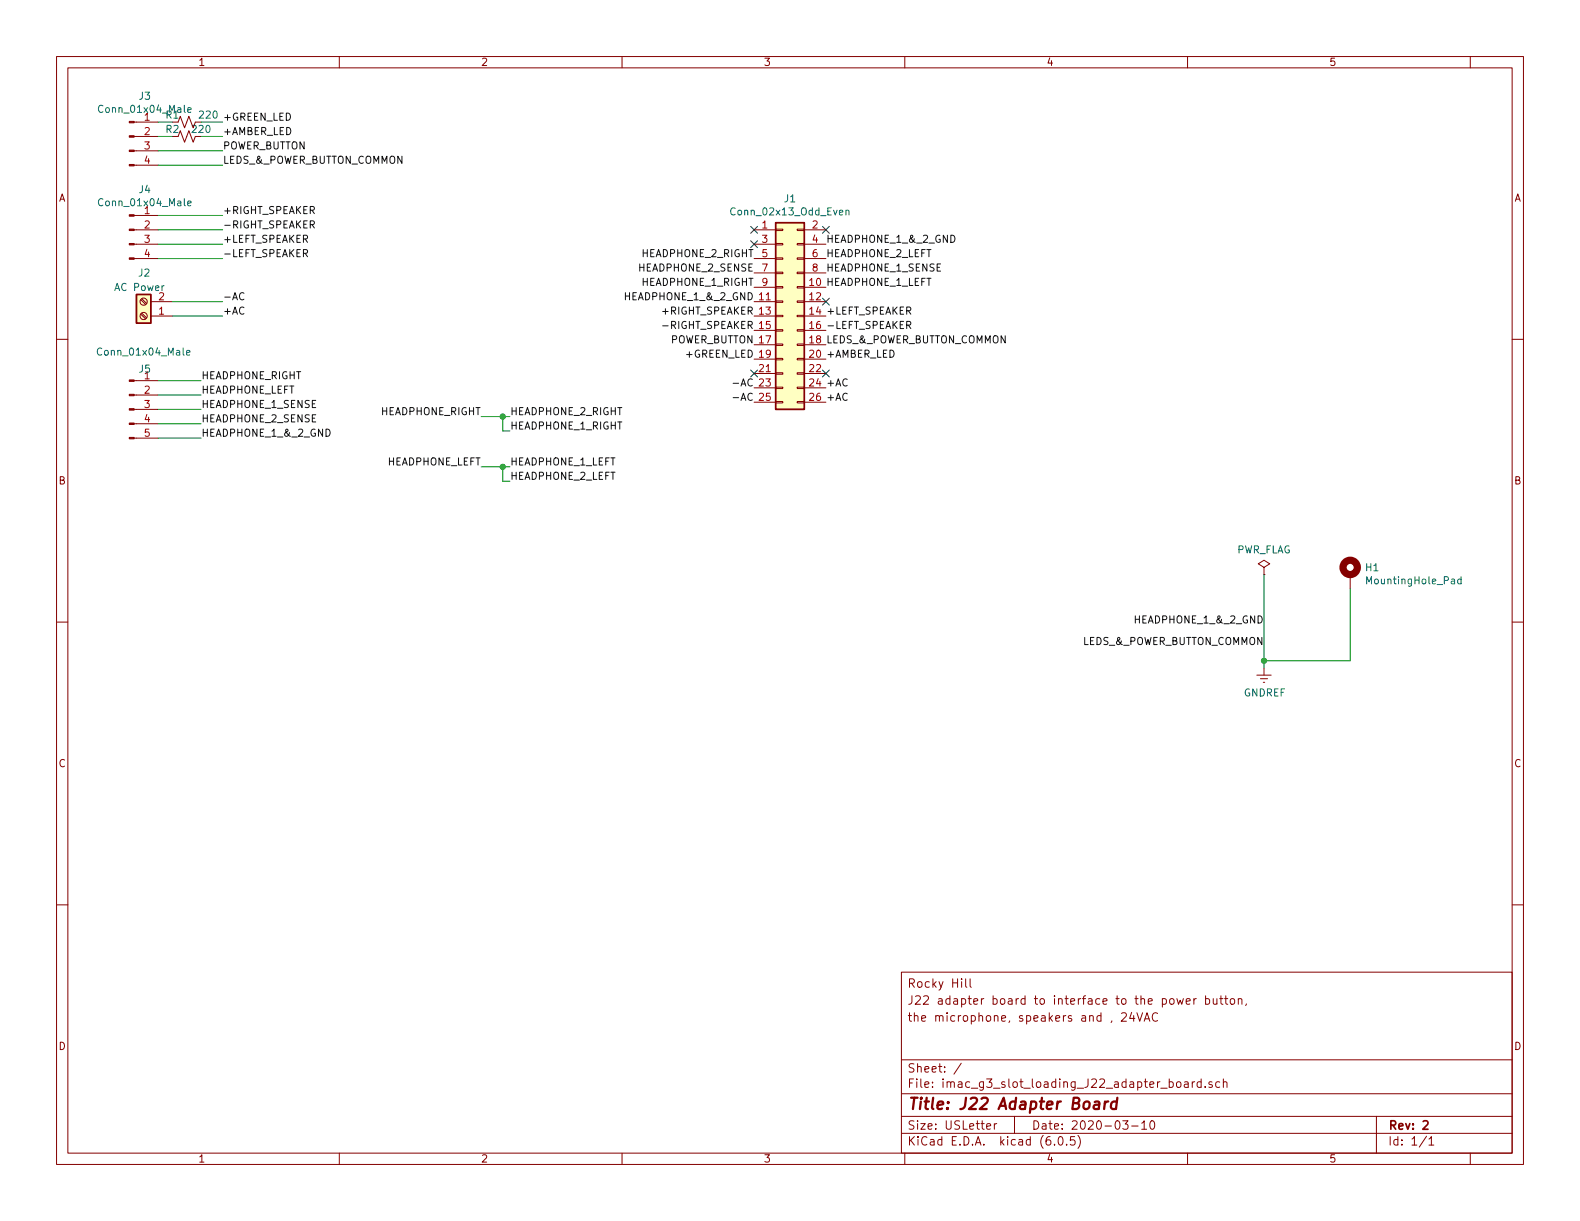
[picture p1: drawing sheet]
<svg xmlns="http://www.w3.org/2000/svg" width="279mm" height="216mm" viewBox="0 0 279 216" stroke-linecap="round" stroke-linejoin="round" font-family="sans-serif">
<g fill="none" stroke="#840000" stroke-width=".18">
<path d="M10 10h259.4v195.9h-259.4zM12 12h255.4v191.9h-255.4zM60 10v2M110 10v2M160 10v2M210 10v2M260 10v2M23.7 38.1h4.2M23.7 24.1h4.2M23.7 21.6h4.2M23.7 29.2h4.2M23.7 26.7h4.2"/>
<path d="M30.5 24.1h1l.4-1 .7 2 .8-2 .8 2 .3-1M30.5 21.6h1l.4-1 .7 2 .8-2 .8 2 .3-1h1.1M10 60h2M23.7 40.6h4.2M23.7 43.2h4.2M23.7 45.7h4.2M24.9 53l.9 .8M24.9 55.5l.9 .9M25.1 52.8l.8 .9M25.1 55.4l.8 .8M26.7 53.3h3.8M26.7 55.9h3.8"/>
<path d="M133.3 40.6h3.9M133.3 50.8h3.9M133.3 53.3h3.9M133.3 55.9h3.9M133.3 58.4h3.9M133.3 43.2h3.9M133.3 45.7h3.9M133.3 48.3h3.9M137.2 58.3h1.2v.2h-1.2zM137.2 55.8h1.2v.2h-1.2zM137.2 53.2h1.2v.3h-1.2zM137.2 50.7h1.2v.2h-1.2z"/>
<path d="M137.2 48.1h1.2v.3h-1.2zM137.2 45.6h1.2v.2h-1.2zM137.2 43.1h1.2v.2h-1.2zM137.2 40.5h1.2v.3h-1.2zM141 58.3h1.2v.2h-1.2zM141 55.8h1.2v.2h-1.2zM141 53.2h1.2v.3h-1.2zM141 50.7h1.2v.2h-1.2zM141 48.1h1.2v.3h-1.2zM141 45.6h1.2v.2h-1.2zM141 43.1h1.2v.2h-1.2zM141 40.5h1.2v.3h-1.2z"/>
<path d="M142.2 40.6h3.8M142.2 50.8h3.8M142.2 53.3h3.8M142.2 55.9h3.8M142.2 58.4h3.8M142.2 43.2h3.8M142.2 45.7h3.8M142.2 48.3h3.8M267.4 60h2M23.7 77.5h4.2M23.7 74.9h4.2M23.7 72.4h4.2"/>
<path d="M23.7 69.9h4.2M23.7 67.3h4.2M133.3 61h3.9M133.3 63.5h3.9M133.3 66h3.9M133.3 68.6h3.9M133.3 71.1h3.9M137.2 71h1.2v.2h-1.2zM137.2 68.5h1.2v.2h-1.2zM137.2 65.9h1.2v.3h-1.2zM137.2 63.4h1.2v.2h-1.2zM137.2 60.8h1.2v.3h-1.2z"/>
<path d="M141 71h1.2v.2h-1.2zM141 68.5h1.2v.2h-1.2zM141 65.9h1.2v.3h-1.2zM141 63.4h1.2v.2h-1.2zM141 60.8h1.2v.3h-1.2zM142.2 61h3.8M142.2 63.5h3.8M142.2 66h3.8M142.2 68.6h3.8M142.2 71.1h3.8M10 110h2M222.2 119.4h2.6"/>
<path d="M223.5 100.3l1-.6-1-.6-1 .6 1 .6v1.3M223.5 101.6h.1M223.5 118.1v1.3M238.8 101.6v2.5M267.4 110h2M222.9 120h1.3M223.4 120.7h.2M10 160h2M267.4 160h2M159.4 171.9h108v32h-108zM170.8 173.1v1.3l.2 .2M171.5 173.1v1.3l.3 .2"/>
<path d="M198.3 179.2l.6-.1 .2 .1 .1 .3-.9 1.1h.9M200.1 179l-.3 1.1h.9M200.5 179.6v1M201 179.1l.5 1.5 .5-1.5M204.7 179.2a.6 .6 0 0 0-.8 0 .6 .6 0 0 0-.1 .7 .56 .56 0 0 0 .3 .6 .56 .56 0 0 0 .6-.1M208.1 176.6l.3 1 .3-.7 .3 .7 .3-1M209.8 177.1l.7-.2-.1-.3h-.4l-.2 .2v.7h.6M211.1 176.6v1M211.5 176.6h-.2l-.2 .3M213.2 176.6h.4l.3 .3v.4l-.1 .2h-.6M213.2 176.1v1.5M214.5 176.6l.1 .9 .4 .1 .2-.2"/>
<path d="M215.2 176.6v1M215.7 176.6h.6M215.9 176.1v1.3l.4 .2M216.5 176.6h.6M216.8 176.1v1.3l.3 .2M217.7 176.6h.3l.3 .3v.4l-.3 .3-.3-.1-.2-.2v-.4zM219 176.7l.2-.1h.3l.1 1M219 176.6v1M220.4 177.5l-.1 .3M159.4 197.4h108M159.4 193.4h108M159.4 187.4h108"/>
<path d="M170 188l-1.3 1.9M174.5 199.2l.7-.2-.1-.3h-.4l-.2 .2v.7h.6M175.8 198.7v1M176.3 198.7h-.3l-.2 .3M179.4 197.4v3M198.5 198.2h1l-.5 .5 .4 .2v.6l-.2 .2h-.4l-.3-.2M200.1 199.1h1.2M201.9 198.6l.4-.4v1.5M201.9 199.7h.9M202.3 180.6l.5-1.5 .5 1.5M202.5 180.2h.7M203.5 198.3l.2-.1a.81 .81 0 0 1 .6 .6 .81 .81 0 0 1-.3 .8l-.2 .1a.81 .81 0 0 1-.3-1.4z"/>
<path d="M209.5 191.4h.5l.1 .9M210.1 191.6l-.5 .1a.29 .29 0 0 0-.2 .3 .29 .29 0 0 0 .2 .3l.5-.1M210.8 191.3v1M211.3 191.3l-.3 .1-.2 .2M212.4 191.4l-.4-.1-.3 .3v.4l.1 .2h.6M212.4 190.8v1.5M213.1 192.1v.2M214.3 191.4l-.3-.1-.2 .2v.2l.5 .2v.3h-.5M215.7 191.4l-.4-.1-.3 .3v.4l.1 .2h.6M216.3 191.4l.2-.1 .4 .1 .1 .9M216.3 190.8v1.5M243.4 197.4v6.5"/>
<path d="M60 203.9v2M110 203.9v2M159.4 200.4h108M160 203.9v2M186.5 202.3v.2M187.3 201h.2a.81 .81 0 0 1 .6 .6 .81 .81 0 0 1-.3 .8l-.2 .1a.81 .81 0 0 1-.6-.6 .81 .81 0 0 1 .3-.9zM188.6 202.3v.2M190 201h-.7v.7l.2-.2 .5 .1 .1 .2-.1 .5-.2 .2-.5-.2M190.6 200.8a1.72 1.72 0 0 1 0 2.2M210 203.9v2M252.3 200.9l-1.3 1.9M252.7 201.4l.4-.4v1.5"/>
<path d="M252.7 202.5h.8M260 203.9v2"/>
<circle cx="25.4" cy="53.3" r=".63"/>
<circle cx="25.4" cy="55.9" r=".63"/>
</g>
<path d="M251.7 198.3l.5-.1 .3 .1v.3l-.9 1.1h.9" fill="none" stroke="#840000" stroke-width=".3"/>
<path d="M193.6 194.9l.2-.1 .6 .1-.1 1.2M194.4 195.2l-.7 .1a.4 .4 0 0 0-.3 .4 .4 .4 0 0 0 .2 .4l.7-.1M195.4 194.8l-.2 1.3M196 194.8l-.4 .1-.2 .3M197.5 194.9a.66 .66 0 0 0-1 .3l-.1 .5 .2 .3 .2 .1 .6-.1M197.6 194.1l-.3 2" fill="none" stroke="#840000" stroke-width=".4"/>
<circle cx="238.8" cy="100.3" r="1.27" fill="none" stroke="#840000" stroke-width="1.3"/>
<path d="M33.2 19.5l.6-.2-.1-.2-.3-.1-.2 .2 .1 .6h.4M33.2 36l.6-.2-.1-.2-.3-.1-.2 .2 .1 .6h.4M149.6 37.3l.2-.1h.3v.8M149.6 37.2v.8M33 62.4l.6-.1-.1-.3h-.3l-.2 .1 .1 .6h.4M258.4 102.5l-.4-.1-.2 .2 .1 .6h.5M258.4 102v1.2" fill="none" stroke="#006464" stroke-width=".18"/>
<g fill="#ffffc2" stroke="#ffffc2" stroke-width=".18">
<path d="M137.2 39.4h5v33h-5z"/>
<path d="M24.1 52.1h2.6v5.1h-2.6z"/>
</g>
<path d="M137.2 39.4h5v33h-5zM24.1 52.1h2.6v5.1h-2.6z" fill="none" stroke="#840000" stroke-width=".25"/>
<g fill="#840000" stroke="#840000" stroke-width=".18">
<path d="M22.9 45.6h.8v.2h-.8z"/>
<path d="M22.9 43.1h.8v.2h-.8z"/>
<path d="M22.9 40.5h.8v.3h-.8z"/>
<path d="M22.9 38h.8v.2h-.8z"/>
<path d="M22.9 77.3h.8v.3h-.8z"/>
<path d="M22.9 74.8h.8v.3h-.8z"/>
<path d="M22.9 72.3h.8v.2h-.8z"/>
<path d="M22.9 69.7h.8v.3h-.8z"/>
<path d="M22.9 67.2h.8v.2h-.8z"/>
<path d="M22.9 29.1h.8v.2h-.8z"/>
<path d="M22.9 26.5h.8v.3h-.8z"/>
<path d="M22.9 24h.8v.3h-.8z"/>
<path d="M22.9 21.5h.8v.2h-.8z"/>
</g>
<path d="M54.9 39.7h.6l.1-.2-.1-.3-.6-.2v1.3M55.2 39.7l.4 .6M43.1 51.9a.6 .6 0 0 0-.8 .4 .6 .6 0 0 0 .6 .7l.2-.1M53.7 44.8l.6-.1 .1-.1-.1-.3-.6-.2v1.3M54 44.8l.4 .6M160.3 57.5l.6-.1 .2-.1-.1-.3-.7-.2v1.3M160.6 57.5l.5 .6M168.1 41.6a.64 .64 0 0 1 .8 .6 .64 .64 0 0 1-.8 .7zM57.6 75.9a.64 .64 0 0 1 .8 .6 .64 .64 0 0 1-.8 .6zM129.6 70.3h1M129.6 67.8h1" fill="none" stroke="#0f0f0f" stroke-width=".18"/>
<g fill="none" stroke="#009600" stroke-width=".18">
<path d="M27.9 26.7h11.5M27.9 21.6h2.6M27.9 24.1h2.6M27.9 38.1h11.5M27.9 29.2h11.5M35.6 21.6h3.8M35.6 24.1h3.8M27.9 43.2h11.5M27.9 45.7h11.5M27.9 40.6h11.5M30.5 53.3h8.9M30.5 55.9h8.9"/>
<path d="M27.9 67.3h7.7M27.9 69.9h7.7M27.9 72.4h7.7M27.9 77.5h7.7M27.9 74.9h7.7M85.1 73.7h5.1M88.9 73.7v2.5h1.3M85.1 82.6h5.1M88.9 82.6v2.5h1.3M223.5 101.6v16.5M238.8 104.1v12.7h-15.3"/>
</g>
<path d="M132.7 40l1.3 1.2M132.7 42.6l1.3 1.2M134 40l-1.3 1.2M134 42.6l-1.3 1.2M145.4 52.7l1.3 1.2M145.4 40l1.3 1.2M146.7 52.7l-1.3 1.2M146.7 40l-1.3 1.2M132.7 65.4l1.3 1.2M134 65.4l-1.3 1.2M145.4 65.4l1.3 1.2M146.7 65.4l-1.3 1.2" fill="none" stroke="#000084" stroke-width=".18"/>
<g fill="#009600" stroke="#009600" stroke-width=".18">
<circle cx="88.9" cy="73.7" r=".46"/>
<circle cx="88.9" cy="82.6" r=".46"/>
<circle cx="223.5" cy="116.8" r=".46"/>
</g>
<text font-size="2.8" fill="#840000" x="160.4" y="196.2">Title: J22 Adapter Board</text>
<g font-size="2.1" fill="#840000">
<text x="160.4" y="177.6">J22 adapter board to interface to the power button,</text>
<text x="160.4" y="174.6">Rocky Hill</text>
<text x="160.4" y="180.6">the microphone, speakers and , 24VAC</text>
<text x="160.4" y="189.7">Sheet: /</text>
<text x="160.4" y="192.4">File: imac_g3_slot_loading_J22_adapter_board.sch</text>
<text x="160.4" y="202.5">KiCad E.D.A. kicad (6.0.5)</text>
<text x="160.4" y="199.7">Size: USLetter</text>
<text x="182.4" y="199.7">Date: 2020-03-10</text>
<text x="245.4" y="199.7">Rev: 2</text>
<text x="245.4" y="202.5">Id: 1/1</text>
</g>
<g font-size="1.8" fill="#840000">
<text x="35" y="11.6">1</text>
<text x="85" y="11.6">2</text>
<text x="135" y="11.6">3</text>
<text x="185" y="11.6">4</text>
<text x="235" y="11.6">5</text>
<text x="10.3" y="35.6">A</text>
<text x="267.7" y="35.6">A</text>
<text x="10.3" y="85.7">B</text>
<text x="267.7" y="85.7">B</text>
<text x="10.3" y="135.6">C</text>
<text x="267.7" y="135.6">C</text>
<text x="10.3" y="185.7">D</text>
<text x="267.7" y="185.7">D</text>
<text x="35" y="205.6">1</text>
<text x="85" y="205.6">2</text>
<text x="135" y="205.6">3</text>
<text x="185" y="205.6">4</text>
<text x="235" y="205.6">5</text>
</g>
<g font-size="1.8" fill="#006464">
<text x="24.6" y="17.6">J3</text>
<text x="17.9" y="19.9">Conn_01x04_Male</text>
<text x="29.3" y="23.5">R2</text>
<text x="29.3" y="21">R1</text>
<text x="34.1" y="23.5">220</text>
<text x="24.6" y="34.1">J4</text>
<text x="138.7" y="35.8">J1</text>
<text x="17.9" y="36.4">Conn_01x04_Male</text>
<text x="129.6" y="38.1">Conn_02x13_Odd_Even</text>
<text x="20.5" y="51.4">AC Power</text>
<text x="24.5" y="48.9">J2</text>
<text x="17.7" y="62.9">Conn_01x04_Male</text>
<text x="24.6" y="65.9">J5</text>
<text x="218.6" y="97.8">PWR_FLAG</text>
<text x="241.5" y="101">H1</text>
<text x="242" y="103.3">MountingHole_Pad</text>
<text x="219.9" y="123.1">GNDREF</text>
</g>
<g font-size="1.8" fill="#a90000">
<text x="25.5" y="21.3">1</text>
<text x="25.5" y="23.9">2</text>
<text x="25.5" y="26.4">3</text>
<text x="25.5" y="29">4</text>
<text x="25.5" y="37.8">1</text>
<text x="25.5" y="40.4">2</text>
<text x="134.8" y="40.4">1</text>
<text x="143.7" y="40.4">2</text>
<text x="25.5" y="42.9">3</text>
<text x="25.5" y="45.5">4</text>
<text x="134.8" y="42.9">3</text>
<text x="134.8" y="45.5">5</text>
<text x="143.7" y="42.9">4</text>
<text x="143.7" y="45.5">6</text>
<text x="28.1" y="53.1">2</text>
<text x="134.8" y="48">7</text>
<text x="134.8" y="50.5">9</text>
<text x="143.2" y="53.1">12</text>
<text x="143.7" y="48">8</text>
<text x="28.1" y="55.6">1</text>
<text x="134.3" y="65.8">21</text>
<text x="143.2" y="65.8">22</text>
<text x="25.5" y="67.1">1</text>
<text x="25.5" y="69.6">2</text>
<text x="25.5" y="72.1">3</text>
<text x="25.5" y="74.7">4</text>
<text x="25.5" y="77.2">5</text>
</g>
<g font-size="1.8" fill="#0f0f0f">
<text x="35.4" y="21">220 +GREEN_LED</text>
<text x="39.4" y="23.9">+AMBER_LED</text>
<text x="39.4" y="28.9">LEDS_&amp;_POWER_BUTTON_COMMON</text>
<text x="39.4" y="26.4">POWER_BUTTON</text>
<text x="39.4" y="37.8">+RIGHT_SPEAKER</text>
<text x="39.4" y="40.4">-RIGHT_SPEAKER</text>
<text x="39.4" y="45.5">-LEFT_SPEAKER</text>
<text x="39.4" y="42.9">+LEFT_SPEAKER</text>
<text x="113.1" y="48">HEADPHONE_2_SENSE</text>
<text x="113.6" y="45.5">HEADPHONE_2_RIGHT</text>
<text x="146" y="42.9">HEADPHONE_1_&amp;_2_GND</text>
<text x="146" y="48">HEADPHONE_1_SENSE</text>
<text x="146" y="45.5">HEADPHONE_2_LEFT</text>
<text x="39.4" y="53.1">-AC</text>
<text x="110.9" y="53.1">HEADPHONE_1_&amp;_2_GND 11</text>
<text x="113.6" y="50.5">HEADPHONE_1_RIGHT</text>
<text x="143.2" y="50.5">10 HEADPHONE_1_LEFT</text>
<text x="39.4" y="55.6">+AC</text>
<text x="117.3" y="55.6">+RIGHT_SPEAKER 13</text>
<text x="117.7" y="58.2">-RIGHT_SPEAKER 15</text>
<text x="143.2" y="55.6">14 +LEFT_SPEAKER</text>
<text x="143.2" y="58.2">16 -LEFT_SPEAKER</text>
<text x="118.3" y="60.7">POWER_BUTTON 17</text>
<text x="121.5" y="63.2">+GREEN_LED 19</text>
<text x="143.2" y="60.7">18 LEDS_&amp;_POWER_BUTTON_COMMON</text>
<text x="143.2" y="63.2">20 +AMBER_LED</text>
<text x="35.6" y="67">HEADPHONE_RIGHT</text>
<text x="35.6" y="69.6">HEADPHONE_LEFT</text>
<text x="130.2" y="70.9">-AC 25</text>
<text x="130.2" y="68.3">-AC 23</text>
<text x="143.2" y="68.3">24 +AC</text>
<text x="143.2" y="70.9">26 +AC</text>
<text x="35.6" y="74.7">HEADPHONE_2_SENSE</text>
<text x="35.6" y="72.1">HEADPHONE_1_SENSE</text>
<text x="35.6" y="77.2">HEADPHONE_1_&amp;_2_GND</text>
<text x="67.3" y="73.4">HEADPHONE_RIGHT</text>
<text x="90.2" y="73.4">HEADPHONE_2_RIGHT</text>
<text x="90.2" y="75.9">HEADPHONE_1_RIGHT</text>
<text x="68.4" y="82.3">HEADPHONE_LEFT</text>
<text x="90.2" y="82.3">HEADPHONE_1_LEFT</text>
<text x="90.2" y="84.8">HEADPHONE_2_LEFT</text>
<text x="201.1" y="110.2">HEADPHONE_1_&amp;_2_GND</text>
<text x="191.3" y="114">LEDS_&amp;_POWER_BUTTON_COMMON</text>
</g>
</svg>
